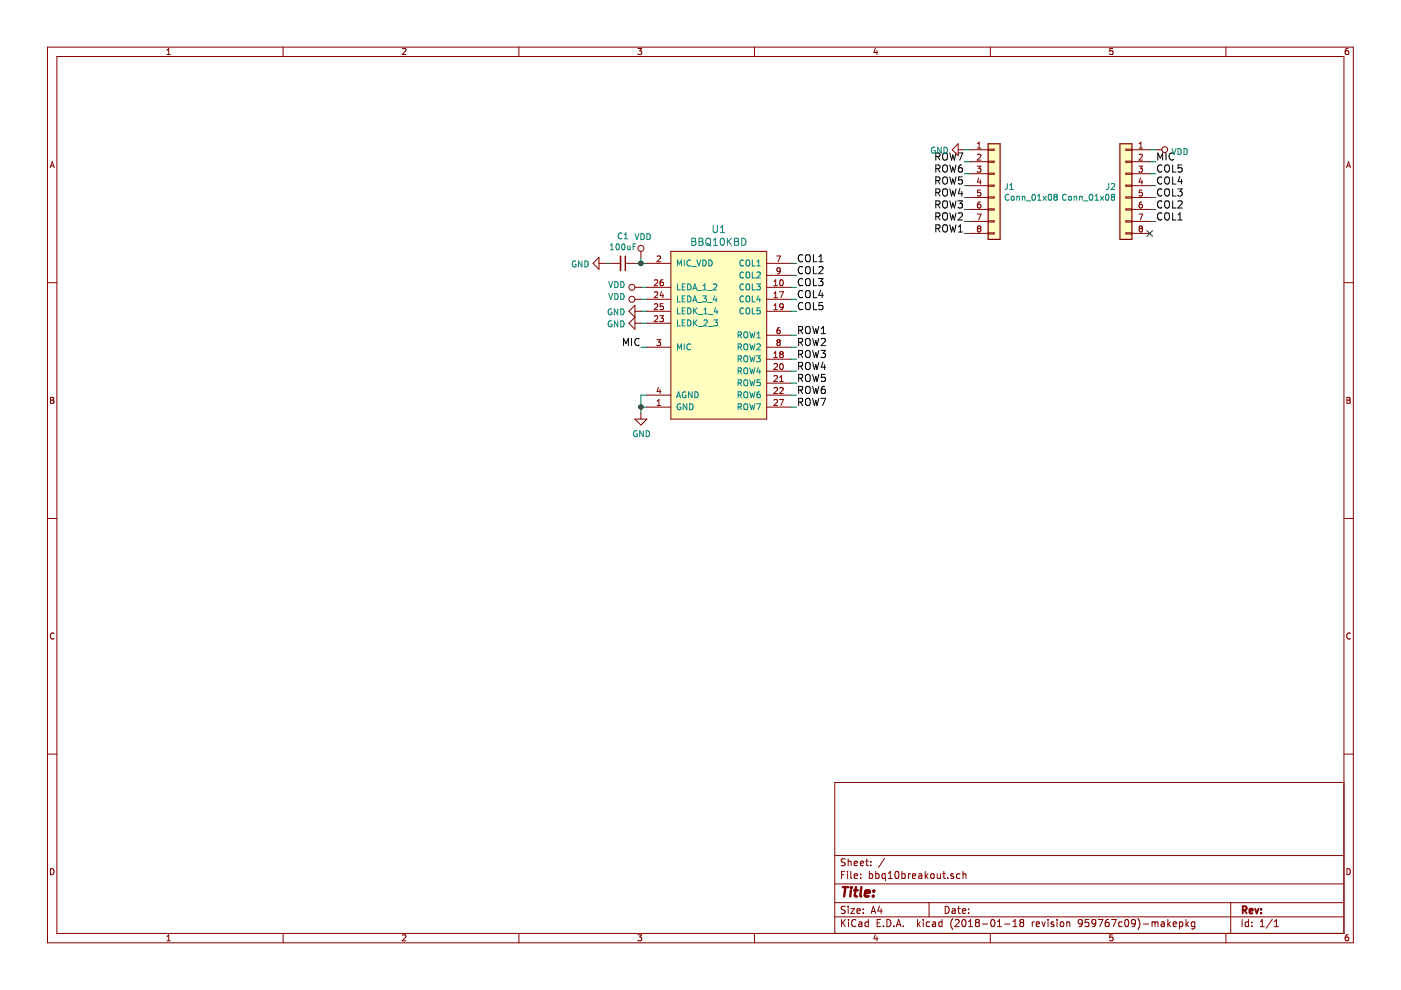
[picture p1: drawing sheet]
EESchema Schematic File Version 4
EELAYER 26 0
EELAYER END
$Descr A4 11693 8268
encoding utf-8
Sheet 1 1
Title ""
Date ""
Rev ""
Comp ""
Comment1 ""
Comment2 ""
Comment3 ""
Comment4 ""
$EndDescr
$Comp
L Keyboard:BBQ10KBD U1
U 1 1
P 6000 2800
F 0 "U1" H 6000 3687 60  0000 C CNN
F 1 "BBQ10KBD" H 6000 3581 60  0000 C CNN
F 2 "Connectors_Hirose_extra:BM14B(0.8)-24DS-0.4V(53)" H 6000 2450 60  0001 C CNN
F 3 "" H 6000 2450 60  0001 C CNN
	1    6000 2800
	1    0    0    -1  
$EndComp
Wire Wire Line
	5300 2200 5400 2200
Wire Wire Line
	5350 2200 5350 2150
Wire Wire Line
	5400 2400 5350 2400
Wire Wire Line
	5400 2500 5350 2500
Wire Wire Line
	5400 2600 5350 2600
Wire Wire Line
	5400 2700 5350 2700
Wire Wire Line
	5400 2900 5350 2900
Wire Wire Line
	5400 3300 5350 3300
Wire Wire Line
	5350 3300 5350 3450
Wire Wire Line
	5350 3400 5400 3400
Connection ~ 5350 3400
Wire Wire Line
	6600 2200 6650 2200
Wire Wire Line
	6600 2300 6650 2300
Wire Wire Line
	6600 2400 6650 2400
Wire Wire Line
	6600 2500 6650 2500
Wire Wire Line
	6600 2600 6650 2600
Wire Wire Line
	6600 2800 6650 2800
Wire Wire Line
	6600 2900 6650 2900
Wire Wire Line
	6600 3000 6650 3000
Wire Wire Line
	6600 3100 6650 3100
Wire Wire Line
	6600 3200 6650 3200
Wire Wire Line
	6600 3300 6650 3300
Wire Wire Line
	6600 3400 6650 3400
$Comp
L power:VDD #PWR01
U 1 1
P 5350 2150
F 0 "#PWR01" H 5350 2000 50  0001 C CNN
F 1 "VDD" H 5367 2323 50  0000 C CNN
F 2 "" H 5350 2150 50  0001 C CNN
F 3 "" H 5350 2150 50  0001 C CNN
	1    5350 2150
	1    0    0    -1  
$EndComp
Connection ~ 5350 2200
$Comp
L power:GND #PWR02
U 1 1
P 5350 3450
F 0 "#PWR02" H 5350 3200 50  0001 C CNN
F 1 "GND" H 5355 3277 50  0000 C CNN
F 2 "" H 5350 3450 50  0001 C CNN
F 3 "" H 5350 3450 50  0001 C CNN
	1    5350 3450
	1    0    0    -1  
$EndComp
$Comp
L device:C_Small C1
U 1 1
P 5200 2200
F 0 "C1" V 4971 2200 50  0000 C CNN
F 1 "100uF" V 5062 2200 50  0000 C CNN
F 2 "Capacitors_SMD:C_0603" H 5200 2200 50  0001 C CNN
F 3 "" H 5200 2200 50  0001 C CNN
	1    5200 2200
	0    1    1    0   
$EndComp
Wire Wire Line
	5100 2200 5050 2200
$Comp
L power:GND #PWR03
U 1 1
P 5050 2200
F 0 "#PWR03" H 5050 1950 50  0001 C CNN
F 1 "GND" V 5055 2072 50  0000 R CNN
F 2 "" H 5050 2200 50  0001 C CNN
F 3 "" H 5050 2200 50  0001 C CNN
	1    5050 2200
	0    1    1    0   
$EndComp
$Comp
L power:VDD #PWR04
U 1 1
P 5350 2400
F 0 "#PWR04" H 5350 2250 50  0001 C CNN
F 1 "VDD" V 5368 2527 50  0000 L CNN
F 2 "" H 5350 2400 50  0001 C CNN
F 3 "" H 5350 2400 50  0001 C CNN
	1    5350 2400
	0    -1   -1   0   
$EndComp
$Comp
L power:VDD #PWR05
U 1 1
P 5350 2500
F 0 "#PWR05" H 5350 2350 50  0001 C CNN
F 1 "VDD" V 5368 2627 50  0000 L CNN
F 2 "" H 5350 2500 50  0001 C CNN
F 3 "" H 5350 2500 50  0001 C CNN
	1    5350 2500
	0    -1   -1   0   
$EndComp
$Comp
L power:GND #PWR06
U 1 1
P 5350 2600
F 0 "#PWR06" H 5350 2350 50  0001 C CNN
F 1 "GND" V 5355 2472 50  0000 R CNN
F 2 "" H 5350 2600 50  0001 C CNN
F 3 "" H 5350 2600 50  0001 C CNN
	1    5350 2600
	0    1    1    0   
$EndComp
$Comp
L power:GND #PWR07
U 1 1
P 5350 2700
F 0 "#PWR07" H 5350 2450 50  0001 C CNN
F 1 "GND" V 5355 2572 50  0000 R CNN
F 2 "" H 5350 2700 50  0001 C CNN
F 3 "" H 5350 2700 50  0001 C CNN
	1    5350 2700
	0    1    1    0   
$EndComp
Text Label 5350 2900 2    60   ~ 0
MIC
Text Label 6650 2200 0    60   ~ 0
COL1
Text Label 6650 2300 0    60   ~ 0
COL2
Text Label 6650 2400 0    60   ~ 0
COL3
Text Label 6650 2500 0    60   ~ 0
COL4
Text Label 6650 2600 0    60   ~ 0
COL5
Text Label 6650 2800 0    60   ~ 0
ROW1
Text Label 6650 2900 0    60   ~ 0
ROW2
Text Label 6650 3000 0    60   ~ 0
ROW3
Text Label 6650 3100 0    60   ~ 0
ROW4
Text Label 6650 3200 0    60   ~ 0
ROW5
Text Label 6650 3300 0    60   ~ 0
ROW6
Text Label 6650 3400 0    60   ~ 0
ROW7
Text Label 9650 1850 0    60   ~ 0
COL1
Text Label 9650 1750 0    60   ~ 0
COL2
Text Label 9650 1650 0    60   ~ 0
COL3
Text Label 9650 1550 0    60   ~ 0
COL4
Text Label 9650 1450 0    60   ~ 0
COL5
Text Label 8050 1950 2    60   ~ 0
ROW1
Text Label 8050 1850 2    60   ~ 0
ROW2
Text Label 8050 1750 2    60   ~ 0
ROW3
Text Label 8050 1650 2    60   ~ 0
ROW4
Text Label 8050 1550 2    60   ~ 0
ROW5
Text Label 8050 1450 2    60   ~ 0
ROW6
Text Label 8050 1350 2    60   ~ 0
ROW7
Wire Wire Line
	9600 1350 9650 1350
Wire Wire Line
	9600 1450 9650 1450
Wire Wire Line
	9600 1550 9650 1550
Wire Wire Line
	9600 1650 9650 1650
Wire Wire Line
	9600 1750 9650 1750
Wire Wire Line
	9600 1850 9650 1850
Wire Wire Line
	8100 1250 8050 1250
Wire Wire Line
	8100 1350 8050 1350
Wire Wire Line
	8100 1450 8050 1450
Wire Wire Line
	8100 1550 8050 1550
Wire Wire Line
	8100 1650 8050 1650
Wire Wire Line
	8100 1750 8050 1750
Text Label 9650 1350 0    60   ~ 0
MIC
Wire Wire Line
	8100 1950 8050 1950
$Comp
L power:GND #PWR08
U 1 1
P 8050 1250
F 0 "#PWR08" H 8050 1000 50  0001 C CNN
F 1 "GND" V 8055 1122 50  0000 R CNN
F 2 "" H 8050 1250 50  0001 C CNN
F 3 "" H 8050 1250 50  0001 C CNN
	1    8050 1250
	0    1    1    0   
$EndComp
$Comp
L power:VDD #PWR09
U 1 1
P 9650 1250
F 0 "#PWR09" H 9650 1100 50  0001 C CNN
F 1 "VDD" V 9667 1378 50  0000 L CNN
F 2 "" H 9650 1250 50  0001 C CNN
F 3 "" H 9650 1250 50  0001 C CNN
	1    9650 1250
	0    1    1    0   
$EndComp
$Comp
L Connector:Conn_01x08 J1
U 1 1
P 8300 1550
F 0 "J1" H 8380 1542 50  0000 L CNN
F 1 "Conn_01x08" H 8380 1451 50  0000 L CNN
F 2 "Pin_Headers:Pin_Header_Straight_1x08_Pitch2.54mm" H 8300 1550 50  0001 C CNN
F 3 "~" H 8300 1550 50  0001 C CNN
	1    8300 1550
	1    0    0    -1  
$EndComp
$Comp
L Connector:Conn_01x08 J2
U 1 1
P 9400 1550
F 0 "J2" H 9480 1542 50  0000 L CNN
F 1 "Conn_01x08" H 9480 1451 50  0000 L CNN
F 2 "Pin_Headers:Pin_Header_Straight_1x08_Pitch2.54mm" H 9400 1550 50  0001 C CNN
F 3 "~" H 9400 1550 50  0001 C CNN
	1    9400 1550
	-1   0    0    -1  
$EndComp
Wire Wire Line
	8100 1850 8050 1850
Wire Wire Line
	9600 1250 9650 1250
NoConn ~ 9600 1950
$EndSCHEMATC
